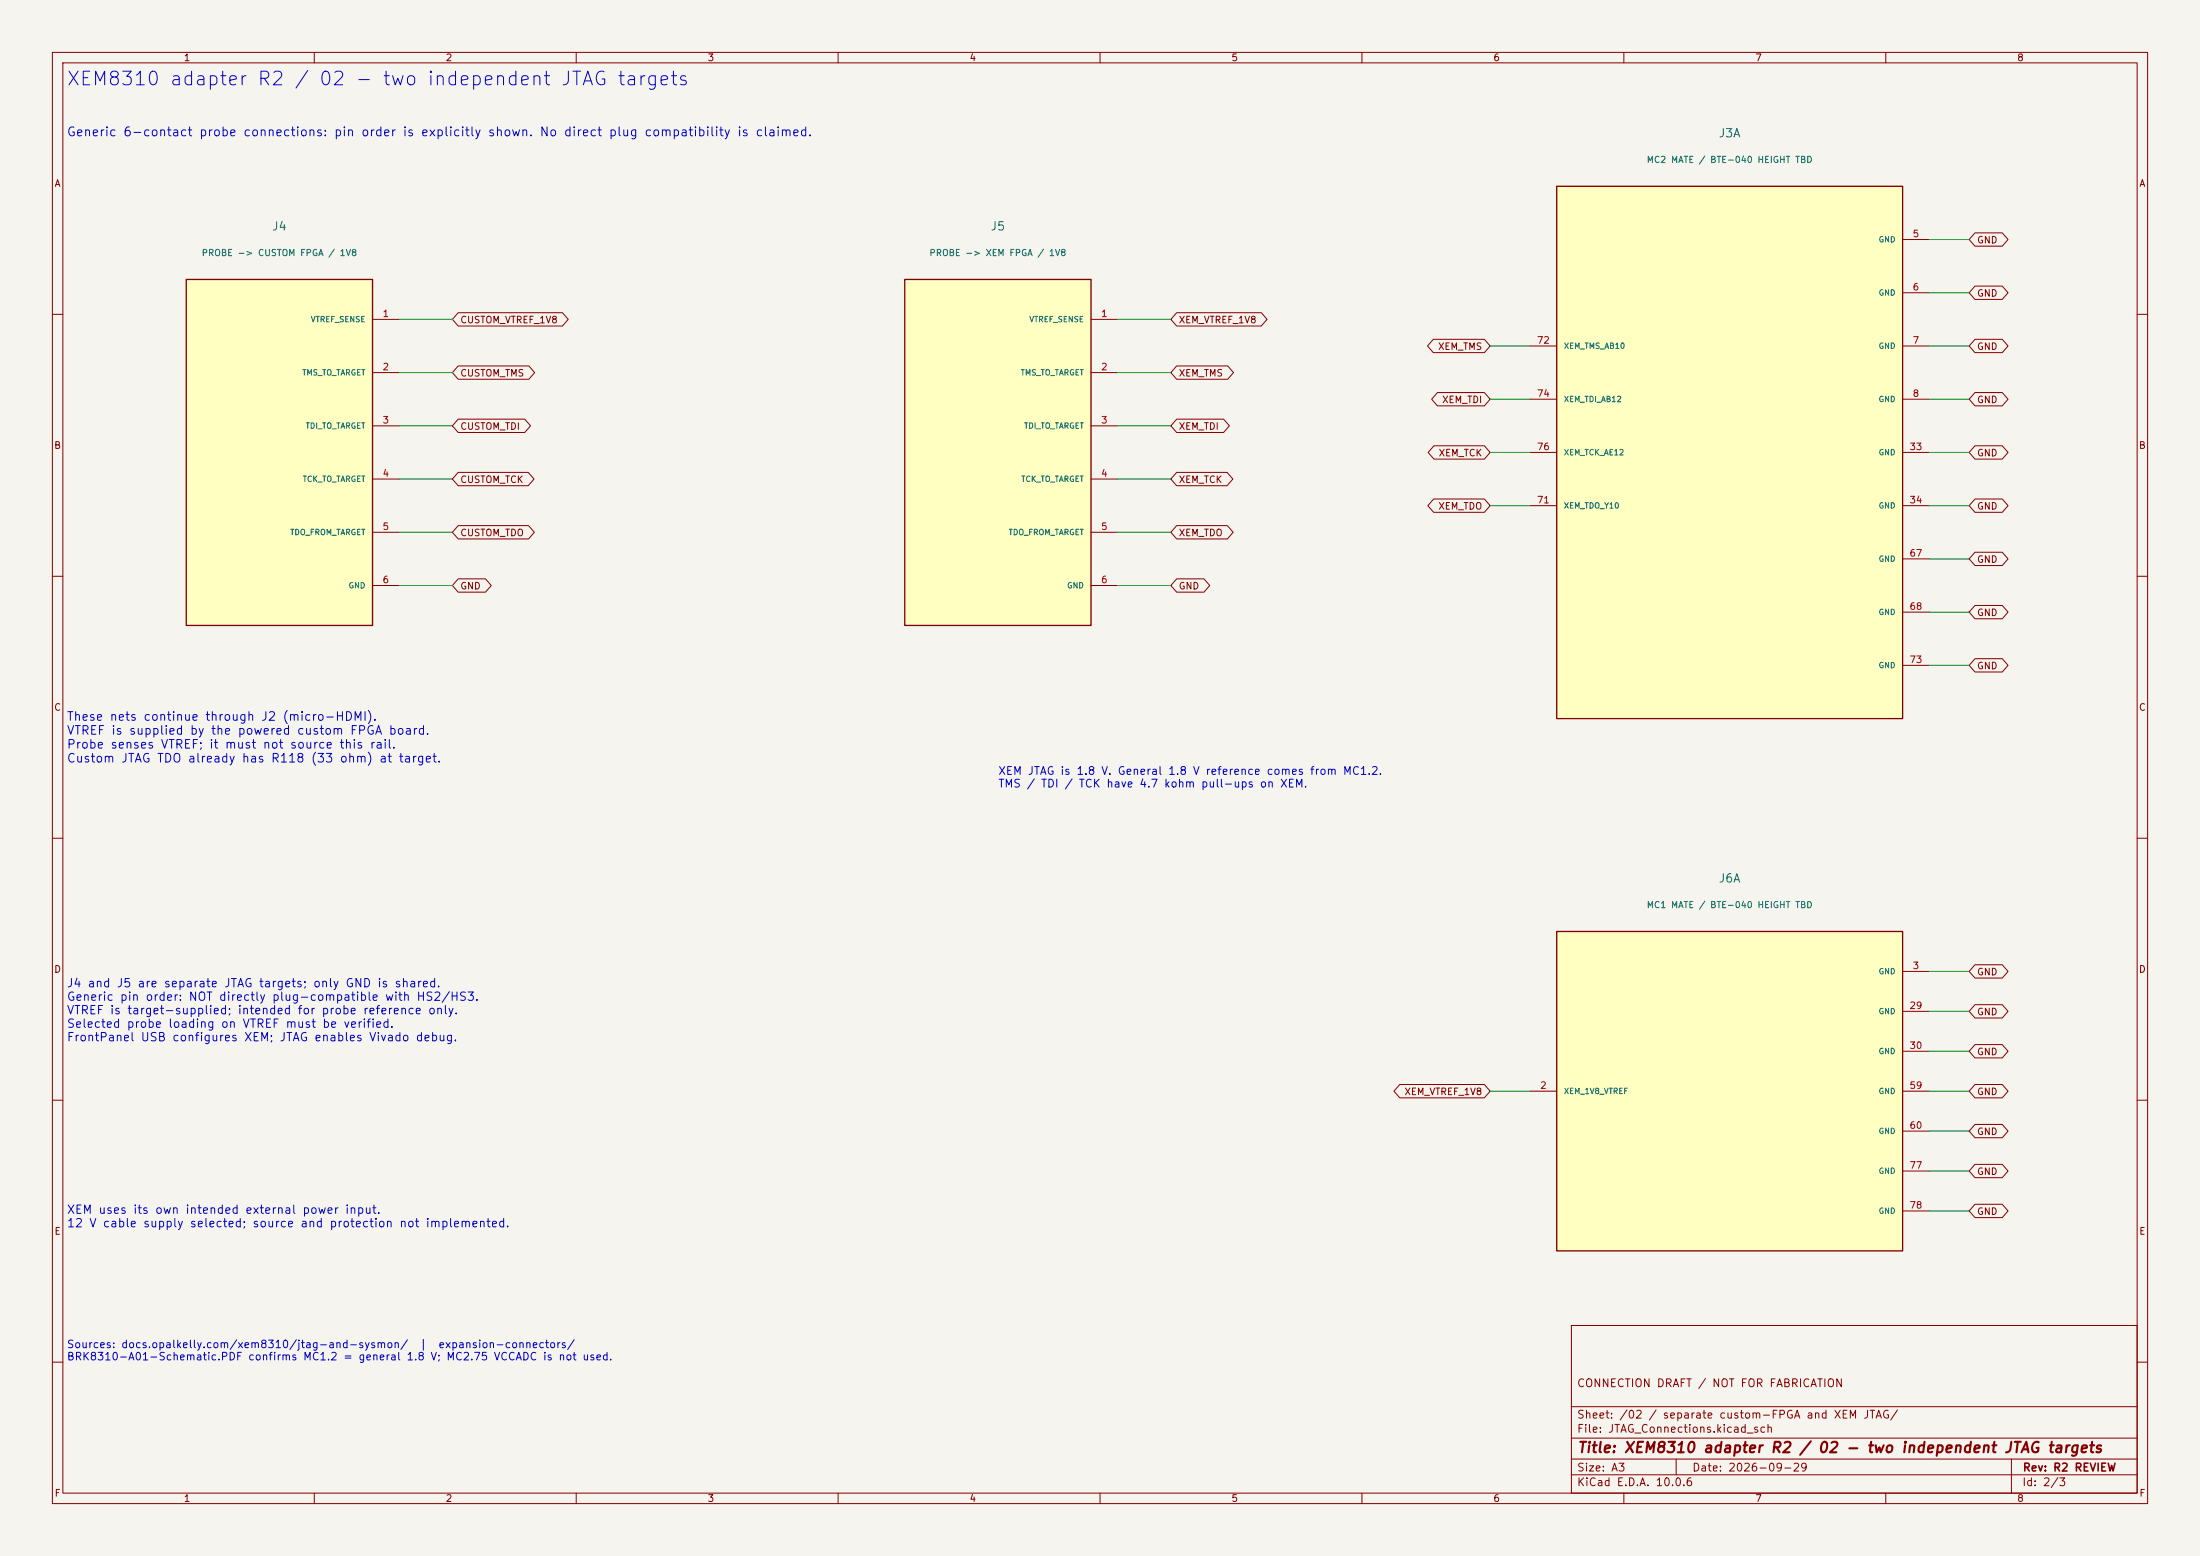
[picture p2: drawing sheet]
<svg xmlns="http://www.w3.org/2000/svg" width="420mm" height="297mm" viewBox="0 0 420 297" stroke-linecap="round" stroke-linejoin="round" font-family="sans-serif">
<path d="M0 0h420v297h-420z" fill="#f5f4ef" stroke="#f5f4ef" stroke-width=".19"/>
<g fill="none" stroke="#840000" stroke-width=".19">
<path d="M10 10h400v277h-400zM12 12h396v273h-396zM60 10v2M110 10v2M160 10v2M210 10v2M260 10v2M310 10v2M360 10v2M10 60h2M408 60h2M10 110h2"/>
<path d="M408 110h2M10 160h2M408 160h2M10 210h2M408 210h2M300 253h108v32h-108zM10 260h2M300 278.5h108M300 274.5h108M300 268.5h108M320 278.5v3M384 278.5v6.5"/>
<path d="M408 260h2M60 285v2M110 285v2M160 285v2M210 285v2M260 285v2M300 281.5h108M310 285v2M360 285v2"/>
</g>
<path d="M297.2 177.8h66v61h-66z" fill="#ffffc2"/>
<path d="M297.2 177.8h66v61h-66z" fill="none" stroke="#840000" stroke-width=".25"/>
<path d="M363.2 185.4h5.1M363.2 193h5.1M292.1 208.3h5.1M363.2 208.3h5.1M363.2 200.7h5.1M363.2 215.9h5.1M363.2 223.5h5.1M363.2 231.1h5.1" fill="none" stroke="#840000" stroke-width=".19"/>
<path d="M172.7 53.3h35.6v66.1h-35.6z" fill="#ffffc2"/>
<path d="M172.7 53.3h35.6v66.1h-35.6z" fill="none" stroke="#840000" stroke-width=".25"/>
<path d="M208.3 61h5.1M208.3 71.1h5.1M208.3 81.3h5.1M208.3 91.4h5.1M208.3 101.6h5.1M208.3 111.8h5.1" fill="none" stroke="#840000" stroke-width=".19"/>
<path d="M35.6 53.3h35.5v66.1h-35.5z" fill="#ffffc2"/>
<path d="M35.6 53.3h35.5v66.1h-35.5z" fill="none" stroke="#840000" stroke-width=".25"/>
<path d="M71.1 61h5.1M71.1 71.1h5.1M71.1 81.3h5.1M71.1 91.4h5.1M71.1 101.6h5.1M71.1 111.8h5.1" fill="none" stroke="#840000" stroke-width=".19"/>
<path d="M297.2 35.6h66v101.6h-66z" fill="#ffffc2"/>
<path d="M297.2 35.6h66v101.6h-66z" fill="none" stroke="#840000" stroke-width=".25"/>
<g fill="none" stroke="#840000" stroke-width=".19">
<path d="M87.5 59.7h19.9l1.1 1.3-1.1 1.2h-19.9l-1.1-1.2zM224.6 59.7h16.2l1.1 1.3-1.1 1.2h-16.2l-1.1-1.2zM363.2 45.7h5.1M363.2 55.9h5.1M377 44.4h5.2l1.1 1.3-1.1 1.3h-5.2l-1.1-1.3zM377 54.6h5.2l1.1 1.3-1.1 1.3h-5.2l-1.1-1.3zM87.5 69.8h13.5l1.1 1.3-1.1 1.3h-13.5l-1.1-1.3zM224.6 69.8h9.8l1.1 1.3-1.1 1.3h-9.8l-1.1-1.3zM273.6 64.8h9.8l1.1 1.2-1.1 1.3h-9.8l-1.1-1.3zM274.4 74.9h9l1.1 1.3-1.1 1.3h-9l-1.1-1.3zM292.1 66h5.1M292.1 76.2h5.1"/>
<path d="M363.2 66h5.1M363.2 76.2h5.1M377 64.8h5.2l1.1 1.2-1.1 1.3h-5.2l-1.1-1.3zM377 74.9h5.2l1.1 1.3-1.1 1.3h-5.2l-1.1-1.3zM87.5 90.2h13.3l1.2 1.2-1.2 1.3h-13.3l-1.1-1.3zM87.5 80h12.7l1.1 1.3-1.1 1.3h-12.7l-1.1-1.3zM224.6 80h9l1.1 1.3-1.1 1.3h-9l-1.1-1.3zM224.6 90.2h9.7l1.1 1.2-1.1 1.3h-9.7l-1.1-1.3zM273.7 95.2h9.7l1.1 1.3-1.1 1.3h-9.7l-1.1-1.3zM273.7 85.1h9.7l1.1 1.3-1.1 1.2h-9.7l-1.1-1.2zM292.1 86.4h5.1M292.1 96.5h5.1"/>
<path d="M363.2 86.4h5.1M363.2 96.5h5.1M377 85.1h5.2l1.1 1.3-1.1 1.2h-5.2l-1.1-1.2zM377 95.2h5.2l1.1 1.3-1.1 1.3h-5.2l-1.1-1.3zM87.5 100.3h13.4l1.1 1.3-1.1 1.3h-13.4l-1.1-1.3zM87.5 110.5h5.2l1.1 1.3-1.1 1.2h-5.2l-1.1-1.2zM224.6 100.3h9.7l1.1 1.3-1.1 1.3h-9.7l-1.1-1.3zM224.6 110.5h5.2l1.1 1.3-1.1 1.2h-5.2l-1.1-1.2zM363.2 106.7h5.1M363.2 116.8h5.1M377 105.4h5.2l1.1 1.3-1.1 1.3h-5.2l-1.1-1.3zM377 115.6h5.2l1.1 1.2-1.1 1.3h-5.2l-1.1-1.3z"/>
<path d="M363.2 127h5.1M377 125.7h5.2l1.1 1.3-1.1 1.3h-5.2l-1.1-1.3zM377 184.1h5.2l1.1 1.3-1.1 1.3h-5.2l-1.1-1.3zM377 191.8h5.2l1.1 1.2-1.1 1.3h-5.2l-1.1-1.3zM377 199.4h5.2l1.1 1.3-1.1 1.2h-5.2l-1.1-1.2zM267.2 207h16.2l1.1 1.3-1.1 1.3h-16.2l-1.1-1.3zM377 207h5.2l1.1 1.3-1.1 1.3h-5.2l-1.1-1.3zM377 214.6h5.2l1.1 1.3-1.1 1.3h-5.2l-1.1-1.3zM377 222.2h5.2l1.1 1.3-1.1 1.3h-5.2l-1.1-1.3zM377 229.9h5.2l1.1 1.2-1.1 1.3h-5.2l-1.1-1.3z"/>
</g>
<g fill="none" stroke="#009600" stroke-width=".19">
<path d="M368.3 45.7h7.6M368.3 55.9h7.6M76.2 61h10.2M76.2 71.1h10.2M213.4 61h10.1M213.4 71.1h10.1M284.5 76.2h7.6M284.5 66h7.6M368.3 76.2h7.6M368.3 66h7.6M76.2 91.4h10.2M76.2 81.3h10.2"/>
<path d="M213.4 91.4h10.1M213.4 81.3h10.1M284.5 86.4h7.6M284.5 96.5h7.6M368.3 86.4h7.6M368.3 96.5h7.6M76.2 111.8h10.2M76.2 101.6h10.2M213.4 111.8h10.1M213.4 101.6h10.1M368.3 116.8h7.6M368.3 106.7h7.6"/>
<path d="M368.3 127h7.6M368.3 193h7.6M368.3 185.4h7.6M284.5 208.3h7.6M368.3 215.9h7.6M368.3 208.3h7.6M368.3 200.7h7.6M368.3 231.1h7.6M368.3 223.5h7.6"/>
</g>
<text font-size="2.6" fill="#0000c2" x="12.5" y="17">XEM8310 adapter R2 / 02 - two independent JTAG targets</text>
<text font-size="2" fill="#840000" x="301" y="277.8">Title: XEM8310 adapter R2 / 02 - two independent JTAG targets</text>
<text font-size="1.7" fill="#0000c2" x="12.6" y="26.4">Generic 6-contact probe connections: pin order is explicitly shown. No direct plug compatibility is claimed.</text>
<g font-size="1.6" fill="#006464">
<text x="328" y="26.6">J3A</text>
<text x="51.8" y="44.4">J4</text>
<text x="189" y="44.4">J5</text>
<text x="328" y="168.9">J6A</text>
</g>
<g font-size="1.6" fill="#0000c2">
<text x="12.6" y="138">These nets continue through J2 (micro-HDMI).</text>
<text x="12.6" y="140.6">VTREF is supplied by the powered custom FPGA board.</text>
<text x="12.6" y="143.3">Probe senses VTREF; it must not source this rail.</text>
<text x="12.6" y="146">Custom JTAG TDO already has R118 (33 ohm) at target.</text>
<text x="12.6" y="188.9">J4 and J5 are separate JTAG targets; only GND is shared.</text>
<text x="12.6" y="191.4">Generic pin order: NOT directly plug-compatible with HS2/HS3.</text>
<text x="12.6" y="194">VTREF is target-supplied; intended for probe reference only.</text>
<text x="12.6" y="196.6">Selected probe loading on VTREF must be verified.</text>
<text x="12.6" y="199.2">FrontPanel USB configures XEM; JTAG enables Vivado debug.</text>
<text x="12.6" y="232.1">XEM uses its own intended external power input.</text>
<text x="12.6" y="234.7">12 V cable supply selected; source and protection not implemented.</text>
</g>
<g font-size="1.5" fill="#0000c2">
<text x="190.5" y="148.3">XEM JTAG is 1.8 V. General 1.8 V reference comes from MC1.2.</text>
<text x="190.5" y="150.7">TMS / TDI / TCK have 4.7 kohm pull-ups on XEM.</text>
</g>
<g font-size="1.5" fill="#840000">
<text x="300.9" y="265.1">CONNECTION DRAFT / NOT FOR FABRICATION</text>
<text x="300.9" y="273.8">File: JTAG_Connections.kicad_sch</text>
<text x="300.9" y="271.1">Sheet: /02 / separate custom-FPGA and XEM JTAG/</text>
<text x="300.9" y="281.2">Size: A3</text>
<text x="322.9" y="281.2">Date: 2026-09-29</text>
<text x="386" y="281.2">Rev: R2 REVIEW</text>
<text x="300.9" y="284">KiCad E.D.A. 10.0.6</text>
<text x="385.9" y="284">Id: 2/3</text>
</g>
<g font-size="1.4" fill="#0000c2">
<text x="12.7" y="257.7">Sources: docs.opalkelly.com/xem8310/jtag-and-sysmon/</text>
<text x="80" y="257.7">|</text>
<text x="83.6" y="257.7">expansion-connectors/</text>
<text x="12.7" y="260">BRK8310-A01-Schematic.PDF confirms MC1.2 = general 1.8 V; MC2.75 VCCADC is not used.</text>
</g>
<g font-size="1.3" fill="#840000">
<text x="35" y="12">1</text>
<text x="85" y="12">2</text>
<text x="135" y="12">3</text>
<text x="185" y="12">4</text>
<text x="235" y="12">5</text>
<text x="285" y="12">6</text>
<text x="335" y="12">7</text>
<text x="385" y="12">8</text>
<text x="10.3" y="36">A</text>
<text x="408.3" y="36">A</text>
<text x="377.3" y="46.8">GND</text>
<text x="377.3" y="56.9">GND</text>
<text x="87.8" y="62">CUSTOM_VTREF_1V8</text>
<text x="224.9" y="62">XEM_VTREF_1V8</text>
<text x="274.4" y="67.1">XEM_TMS</text>
<text x="377.3" y="67.1">GND</text>
<text x="87.8" y="72.2">CUSTOM_TMS</text>
<text x="224.9" y="72.2">XEM_TMS</text>
<text x="275.2" y="77.3">XEM_TDI</text>
<text x="377.3" y="77.3">GND</text>
<text x="87.8" y="82.3">CUSTOM_TDI</text>
<text x="224.9" y="82.3">XEM_TDI</text>
<text x="10.2" y="86">B</text>
<text x="274.5" y="87.4">XEM_TCK</text>
<text x="377.3" y="87.4">GND</text>
<text x="408.2" y="86">B</text>
<text x="87.8" y="92.5">CUSTOM_TCK</text>
<text x="224.9" y="92.5">XEM_TCK</text>
<text x="274.5" y="97.6">XEM_TDO</text>
<text x="377.3" y="97.6">GND</text>
<text x="87.8" y="102.7">CUSTOM_TDO</text>
<text x="224.9" y="102.7">XEM_TDO</text>
<text x="377.3" y="107.7">GND</text>
<text x="87.8" y="112.8">GND</text>
<text x="224.9" y="112.8">GND</text>
<text x="377.3" y="117.9">GND</text>
<text x="377.3" y="128.1">GND</text>
<text x="10.2" y="136">C</text>
<text x="408.2" y="136">C</text>
<text x="10.2" y="186">D</text>
<text x="408.2" y="186">D</text>
<text x="377.3" y="186.5">GND</text>
<text x="377.3" y="194.1">GND</text>
<text x="377.3" y="201.7">GND</text>
<text x="268" y="209.3">XEM_VTREF_1V8</text>
<text x="377.3" y="209.3">GND</text>
<text x="377.3" y="217">GND</text>
<text x="377.3" y="224.6">GND</text>
<text x="377.3" y="232.2">GND</text>
<text x="10.3" y="236">E</text>
<text x="408.3" y="236">E</text>
<text x="10.3" y="286">F</text>
<text x="35" y="287">1</text>
<text x="85" y="287">2</text>
<text x="135" y="287">3</text>
<text x="185" y="287">4</text>
<text x="235" y="287">5</text>
<text x="285" y="287">6</text>
<text x="335" y="287">7</text>
<text x="385" y="287">8</text>
<text x="408.3" y="286">F</text>
</g>
<g font-size="1.3" fill="#a90000">
<text x="365" y="45.6">5</text>
<text x="365" y="55.7">6</text>
<text x="72.9" y="60.8">1</text>
<text x="210.1" y="60.8">1</text>
<text x="293.3" y="65.9">72</text>
<text x="365" y="65.9">7</text>
<text x="72.9" y="71">2</text>
<text x="210.1" y="71">2</text>
<text x="293.3" y="76.1">74</text>
<text x="365" y="76.1">8</text>
<text x="72.9" y="81.1">3</text>
<text x="210.1" y="81.1">3</text>
<text x="293.3" y="86.2">76</text>
<text x="364.4" y="86.2">33</text>
<text x="72.9" y="91.3">4</text>
<text x="210.1" y="91.3">4</text>
<text x="72.9" y="101.5">5</text>
<text x="210.1" y="101.5">5</text>
<text x="293.3" y="96.4">71</text>
<text x="364.4" y="96.4">34</text>
<text x="364.4" y="106.5">67</text>
<text x="72.9" y="111.6">6</text>
<text x="210.1" y="111.6">6</text>
<text x="364.4" y="116.7">68</text>
<text x="364.4" y="126.9">73</text>
<text x="365" y="185.3">3</text>
<text x="364.4" y="192.9">29</text>
<text x="364.4" y="200.5">30</text>
<text x="293.9" y="208.1">2</text>
<text x="364.4" y="208.1">59</text>
<text x="364.4" y="215.8">60</text>
<text x="364.4" y="223.4">77</text>
<text x="364.4" y="231">78</text>
</g>
<g font-size="1.2" fill="#006464">
<text x="314.3" y="31.4">MC2 MATE / BTE-040 HEIGHT TBD</text>
<text x="38.4" y="49.2">PROBE -&gt; CUSTOM FPGA / 1V8</text>
<text x="177.3" y="49.2">PROBE -&gt; XEM FPGA / 1V8</text>
<text x="314.3" y="173.6">MC1 MATE / BTE-040 HEIGHT TBD</text>
</g>
<g font-size="1.1" fill="#006464">
<text x="358.5" y="46.5">GND</text>
<text x="358.5" y="56.7">GND</text>
<text x="59.2" y="61.8">VTREF_SENSE</text>
<text x="196.4" y="61.8">VTREF_SENSE</text>
<text x="57.6" y="71.9">TMS_TO_TARGET</text>
<text x="194.8" y="71.9">TMS_TO_TARGET</text>
<text x="298.4" y="66.8">XEM_TMS_AB10</text>
<text x="358.5" y="66.8">GND</text>
<text x="298.4" y="77">XEM_TDI_AB12</text>
<text x="358.5" y="77">GND</text>
<text x="58.2" y="82.1">TDI_TO_TARGET</text>
<text x="195.4" y="82.1">TDI_TO_TARGET</text>
<text x="298.4" y="87.2">XEM_TCK_AE12</text>
<text x="358.5" y="87.2">GND</text>
<text x="57.7" y="92.2">TCK_TO_TARGET</text>
<text x="194.9" y="92.2">TCK_TO_TARGET</text>
<text x="298.4" y="97.3">XEM_TDO_Y10</text>
<text x="358.5" y="97.3">GND</text>
<text x="55.3" y="102.4">TDO_FROM_TARGET</text>
<text x="192.5" y="102.4">TDO_FROM_TARGET</text>
<text x="358.5" y="107.5">GND</text>
<text x="66.4" y="112.6">GND</text>
<text x="203.6" y="112.6">GND</text>
<text x="358.5" y="117.6">GND</text>
<text x="358.5" y="127.8">GND</text>
<text x="358.5" y="186.2">GND</text>
<text x="358.5" y="193.8">GND</text>
<text x="358.5" y="201.5">GND</text>
<text x="298.4" y="209.1">XEM_1V8_VTREF</text>
<text x="358.5" y="209.1">GND</text>
<text x="358.5" y="216.7">GND</text>
<text x="358.5" y="224.3">GND</text>
<text x="358.5" y="231.9">GND</text>
</g>
</svg>
